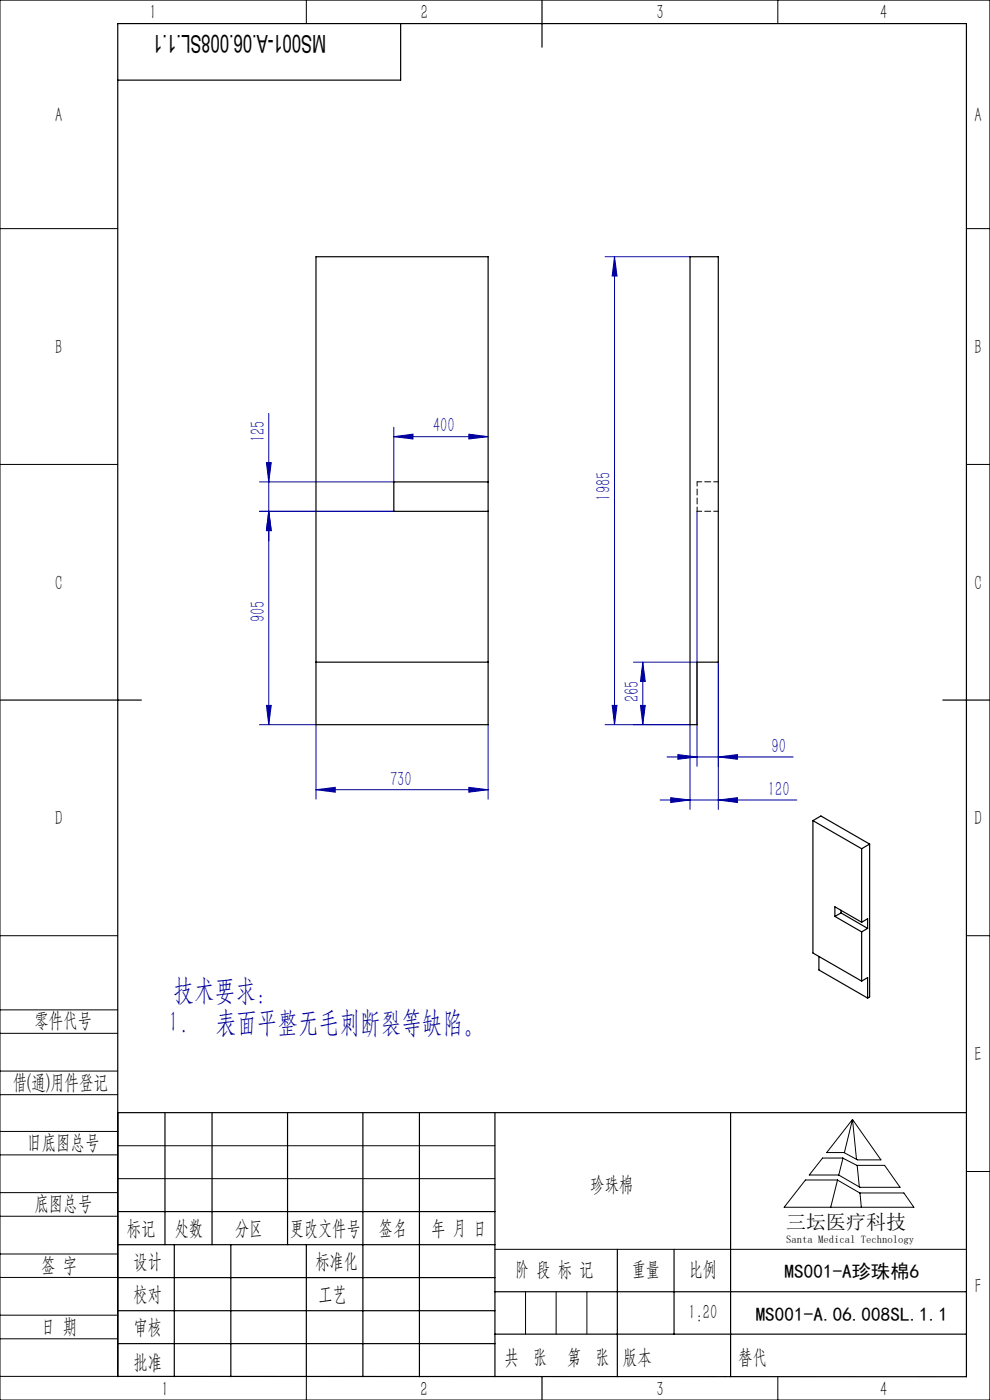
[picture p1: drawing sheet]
<svg xmlns="http://www.w3.org/2000/svg" width="210mm" height="297mm" viewBox="0 0 210 297" stroke-linecap="round" stroke-linejoin="round" font-family="sans-serif">
<g fill="none" stroke="#0000a0" stroke-width=".21">
<path d="M128.3 54.5h18.1M130.4 54.5v99.2M130.4 54.5l.5 4.1h-1zM56.5 98.1h1l-.5 4.1zM57 87.7v66M83.5 92.6l4.1-.5v1zM83.5 90.6v11.6h-28.5M83.5 92.6h20M99.4 92.1l4.1 .5-4.1 .5zM55 108.5h28.5M57 108.5l.5 4.1h-1zM147.8 108.5v54.1"/>
<path d="M55 153.7h12v15.8M56.5 149.6h1l-.5 4.1zM103.5 153.7v15.8M128.3 153.7h18.1v18M129.9 149.6h1l-.5 4.1zM134.4 140.5h13.4M135.9 149.6h1l-.6 4.1zM136.3 140.5l.6 4.1h-1zM136.3 140.5v13.2M152.4 140.5v31.2M67 167.5l4.1-.5v1.1zM67 167.5h36.5"/>
<path d="M99.4 167l4.1 .5-4.1 .6zM140 169.7h29M141.5 160.6h26.7M142.3 169.2l4.1 .5-4.1 .5zM143.8 160.1l4 .5-4 .5zM152.4 169.7l4-.5v1zM152.4 160.6l4-.5v1z"/>
</g>
<g fill="none" stroke="#000" stroke-width=".21">
<path d="M0 0h210v297h-210zM65 0v5M165 0v5M0 48.5h25M205 48.5h5M0 98.5h25M205 98.5h5M0 198.5h25M205 198.5h5M0 214.2h25M0 219.2h25M0 232.2h25"/>
<path d="M0 227.2h25M25 236v56h-25M180.8 237.5l6.1 8.6h-5l-2.9-1.6h-3.6zM180.8 237.5l-1.7 7M180.8 237.5l.9 8.5M0 245h25M0 240h25M0 258h25M0 253h25M25 243.1h80M25 250h80M170.9 250.3h6.7l4.8 2.8h9.3l2.2 3h-27.6z"/>
<path d="M174.5 245.7h4.3l3 1.5h5.8l3.3 4.7h-8.5l-4.5-2.6h-6.2zM177.7 250.3l-1.5 5.8M178.8 245.7l-.9 3.6M181.8 247.2l.5 4.6M182.4 253.1l.3 3M205 248.5h5M0 271h25M0 266h25M0 279h25M105 265h100M111.5 274v9M118 274v9"/>
<path d="M124.5 274v9M0 284h25M65 292.1v4.9M153.7 292h.1M165 292v5"/>
</g>
<g fill="none" stroke="#000" stroke-width=".25">
<path d="M85 5v12h-60M115 0v10M0 148.5h30M200 148.5h10M25 236h180M35 236v28.1M45 236v28.1M61 236v28.1M77 236v56.1M89 236v56.1M105 236v56.1M155 236v56.1"/>
<path d="M25 257h80M25 264.1h80M25 271h80M25 278.1h80M37 264.1v28M49 264.1v28M65 264.1v28M105 274h100M131 265v27.1M143 265v18M25 292l180 .1v-287.1h-180v287.1M25 285h80"/>
<path d="M105 283h100M115 292v5"/>
</g>
<g fill="#0000a0">
<path d="M152.4 169.7l4-.5v1zM142.3 169.2l4.1 .5-4.1 .5z"/>
<path d="M99.4 92.1l4.1 .5-4.1 .5zM83.5 92.6l4.1-.5v1zM152.4 160.6l4-.5v1zM143.8 160.1l4 .5-4 .5z"/>
<path d="M129.9 149.6h1l-.5 4.1zM130.4 54.5l.5 4.1h-1z"/>
<path d="M57 108.5l.5 4.1h-1zM56.5 149.6h1l-.5 4.1z"/>
<path d="M56.5 98.1h1l-.5 4.1zM57 108.5l.5 4.1h-1zM136.3 140.5l.6 4.1h-1zM135.9 149.6h1l-.6 4.1z"/>
<path d="M67 167.5l4.1-.5v1.1zM99.4 167l4.1 .5-4.1 .6z"/>
</g>
<g fill="none" stroke="#000" stroke-width=".25">
<path d="M67 54.5h36.5v99.2h-36.5zM146.4 54.5h6v86h-4.6v13.2h-1.4zM103.5 102.2h-20v6.3h20M67 140.5h36.5M172.4 174.1v28.1l10.4 5.9M172.4 174.1l10.4 6M172.4 174.1l1.7-1 10.4 6M184.5 179.1l-1.7 1M184.5 179.1v32.4l-.5 .2M177.1 194.4l5.7 3.3M177.1 194.4v-2l5.7 3.2M178.4 193.1v.6"/>
<path d="M178.4 193.7l5.6 3.3M178.4 193.7l-1.3 .7M182.8 180.1v15.5M182.8 197.7v10.4M182.8 195.6l1.2-.7v2.1M184 197l-1.2 .7M173.7 202.9v2.9l10.3 5.9M182.8 208.1l1.2-.7v4.3"/>
</g>
<path d="M147.9 102.2h4.5M152.4 108.5h-4.5" fill="none" stroke="#000" stroke-width=".21" stroke-dasharray="1.3 .6" stroke-dashoffset=".3"/>
<path d="M147.9 102.2v6.3" fill="none" stroke="#000" stroke-width=".21" stroke-dasharray="1.3 .6" stroke-dashoffset=".4"/>
<g font-size="6.3" fill="#0000a0">
<text x="36.8" y="212.1">技术要求：</text>
<text x="35.8" y="218.9">1.</text>
<text x="45.8" y="218.9">表面平整无毛刺断裂等缺陷。</text>
</g>
<text font-size="5.2" x="69.2" y="7.3" transform="rotate(-180 69.2 7.3)">MS001-A.06.008SL.1.1</text>
<g font-size="4.4" fill="#010000">
<text x="31.7" y="4.1">1</text>
<text x="89.2" y="4.1">2</text>
<text x="139.2" y="4.1">3</text>
<text x="186.7" y="4.1">4</text>
<text x="156.6" y="289.5">替代</text>
</g>
<g font-size="4.4">
<text x="11.7" y="25.9">A</text>
<text x="206.7" y="25.9">A</text>
<text x="11.7" y="75.1">B</text>
<text x="206.7" y="75.1">B</text>
<text x="11.7" y="125.1">C</text>
<text x="206.7" y="125.1">C</text>
<text x="11.7" y="175.1">D</text>
<text x="206.7" y="175.1">D</text>
<text x="7.3" y="217.9">零件代号</text>
<text x="206.7" y="225.1">E</text>
<text x="2.7" y="231">借(通)用件登记</text>
<text x="5.8" y="243.7">旧底图总号</text>
<text x="7.3" y="256.8">底图总号</text>
<text x="125.2" y="252.6">珍珠棉</text>
<text x="26.9" y="261.9">标记</text>
<text x="37.1" y="261.9">处数</text>
<text x="49.9" y="261.9">分区</text>
<text x="61.5" y="261.9">更改文件号</text>
<text x="80.4" y="261.9">签名</text>
<text x="91.5" y="261.9">年 月 日</text>
<text x="8.7" y="269.8">签 字</text>
<text x="28.3" y="268.9">设计</text>
<text x="66.9" y="268.9">标准化</text>
<text x="109.3" y="270.8">阶 段 标 记</text>
<text x="134" y="270.8">重量</text>
<text x="146.1" y="270.8">比例</text>
<text x="206.8" y="274.4">F</text>
<text x="28.3" y="276">校对</text>
<text x="67.6" y="276">工艺</text>
<text x="146" y="279.8">1:20</text>
<text x="8.7" y="282.9">日 期</text>
<text x="28.4" y="283">审核</text>
<text x="28.3" y="290.4">批准</text>
<text x="107" y="289.5">共 张</text>
<text x="120.3" y="289.5">第 张</text>
<text x="132.1" y="289.5">版本</text>
<text x="34.2" y="296.1">1</text>
<text x="89.2" y="296.2">2</text>
<text x="139.2" y="296.2">3</text>
<text x="186.7" y="296.2">4</text>
</g>
<g font-size="4.4" fill="#0000a0">
<text x="56.2" y="93.8" transform="rotate(-90 56.2 93.8)">125</text>
<text x="91.9" y="91.7">400</text>
<text x="129.5" y="106.2" transform="rotate(-90 129.5 106.2)">1985</text>
<text x="56.2" y="132" transform="rotate(-90 56.2 132)">905</text>
<text x="135.5" y="148.9" transform="rotate(-90 135.5 148.9)">265</text>
<text x="163.7" y="159.7">90</text>
<text x="82.7" y="166.7">730</text>
<text x="162.9" y="168.8">120</text>
</g>
<text font-size="4.2" x="166.8" y="260.7">三坛医疗科技</text>
<g font-size="4.1">
<text x="166.4" y="271.1">MS001-A珍珠棉6</text>
<text x="160.3" y="280.2">MS001-A.06.008SL.1.1</text>
</g>
<text font-size="2.3" x="166.8" y="263.6">Santa Medical Technology</text>
</svg>
